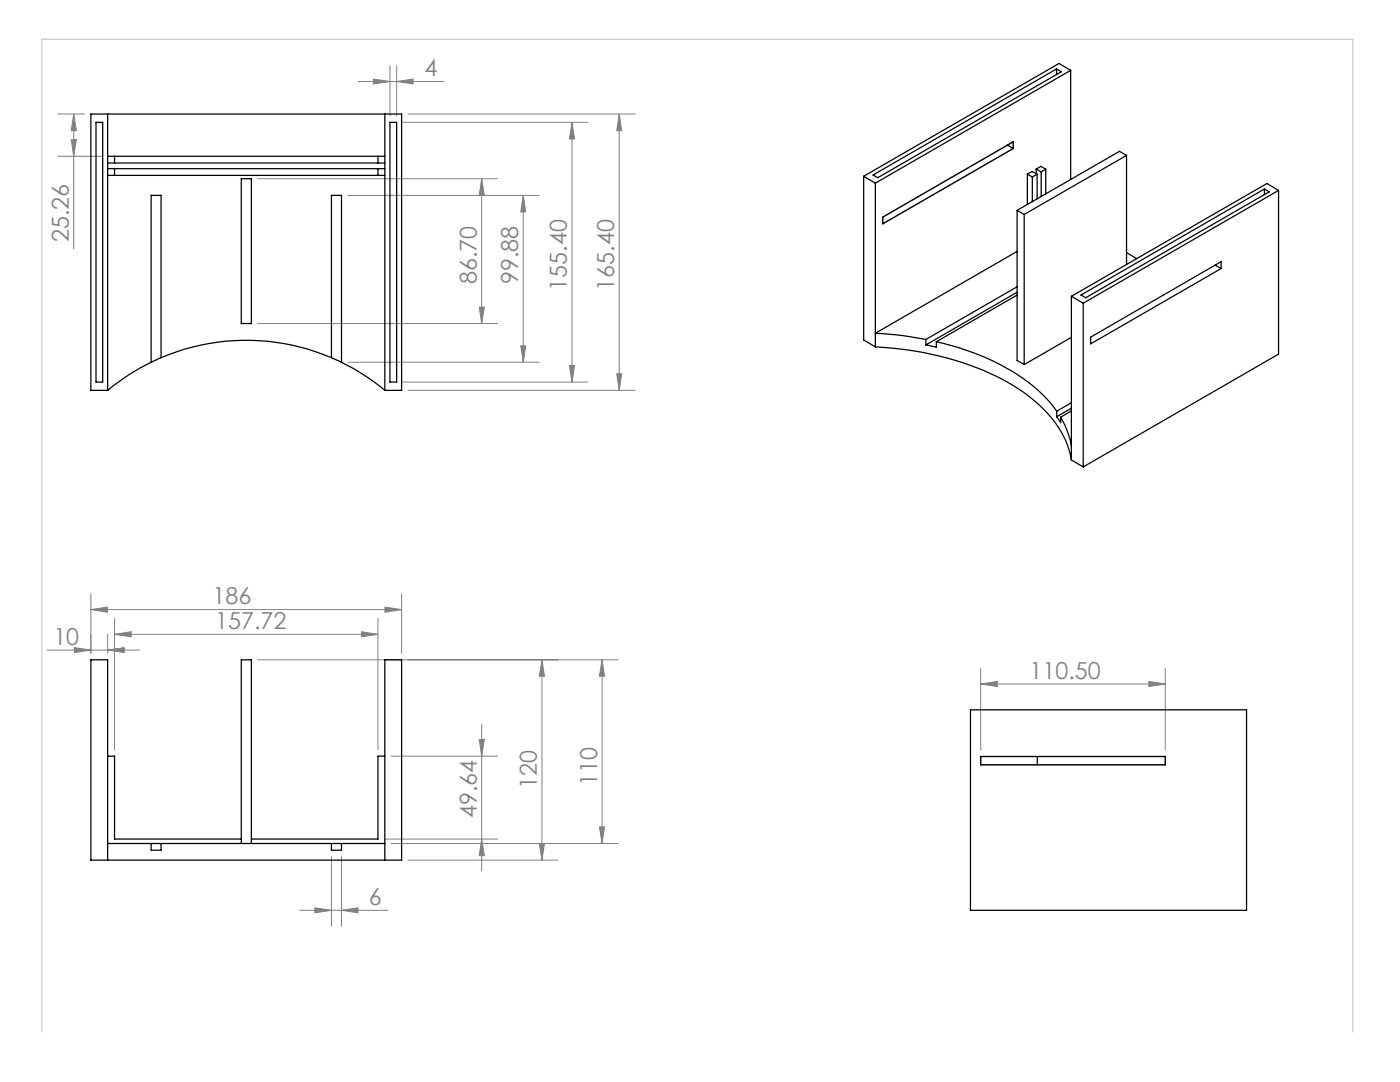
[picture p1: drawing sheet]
<svg xmlns="http://www.w3.org/2000/svg" width="279mm" height="216mm" viewBox="0 0 279 216" stroke-linecap="round" stroke-linejoin="round" font-family="sans-serif">
<g fill="none" stroke="#808080" stroke-width=".2">
<path d="M71.5 16.3h17M74.5 15.8l3.3 .5-3.3 .5zM77.8 13.1v10M79.2 16.3l3.2-.5v1zM79.2 13.1v10M11.5 22.8h5.4M11.5 31.2h8.7M14.2 27.9h1l-.5 3.3zM14.7 22.8v26.9M14.7 22.8l.5 3.3h-1zM51.4 35.7h47.9M69.4 39h38.2"/>
<path d="M80.4 24.4h36.9M81.4 22.8h45.4M96.1 35.7l.6 3.3h-1.1zM96.1 35.7v28.9M104.4 39l.5 3.3h-1zM104.4 39v33.3M114.2 24.4l.5 3.3h-1.1zM114.2 24.4v51.8M123.6 22.8l.5 3.3h-1zM123.6 22.8v55.1M51.4 64.6h47.9M69.4 72.3h38.2"/>
<path d="M80.4 76.2h36.9M81.4 77.9h45.4M95.6 61.3h1.1l-.6 3.3zM103.9 69h1l-.5 3.3zM113.6 72.9h1.1l-.5 3.3zM123.1 74.6h1l-.5 3.3zM18.1 118.5v11.9M80.2 118.5v11.9M9.3 129.7h18.5M14.9 129.2l3.2 .5-3.2 .5zM18.1 121.6l3.3-.5v1.1zM18.1 121.6h62.1"/>
<path d="M21.5 129.7l3.3-.5v1zM21.5 126.5v3.9M22.9 126.6l3.3-.6v1.1zM22.9 123.4v26.2M22.9 126.6h52.5M51.4 131.7h71.9M72.1 126l3.3 .6-3.3 .5zM75.4 123.4v26.2M76.8 121.1l3.4 .5-3.4 .6zM108.2 131.7l.5 3.2h-1.1zM108.2 131.7v39.9M120.2 131.7l.5 3.2h-1.1z"/>
<path d="M120.2 131.7v36.6M195.7 136.5l3.3-.5v1zM195.7 133.3v16.4M195.7 136.5h36.9M229.3 136l3.3 .5-3.3 .5zM232.6 133.3v16.4M78.1 150.9h21.2M95.6 147.6h1.1l-.6 3.3zM96.1 144.5v29.3M66.1 170.9v13.9M68.2 170.9v13.9M76.7 167.4h22.6"/>
<path d="M78.1 168.3h45.2M81.4 171.6h29.9M96.1 167.4l.6 3.3h-1.1zM107.6 168.3h1.1l-.5 3.3zM119.6 165h1.1l-.5 3.3zM59.8 181.6h17.6M62.8 181.2l3.3 .4-3.3 .5zM68.2 181.6l3.2-.4v.9z"/>
</g>
<path d="M8.4 206v-198.2h261.6v198.2" fill="none" stroke="#c0c0c0" stroke-width=".2"/>
<path d="M176.2 43.3l26-15v1.3l-26 15.1zM195.7 151h36.9v1.6h-36.9z" fill="none" stroke="#808080" stroke-width=".25"/>
<g fill="#808080">
<path d="M76.8 121.1l3.4 .5-3.4 .6zM18.1 121.6l3.3-.5v1.1zM68.2 181.6l3.2-.4v.9zM62.8 181.2l3.3 .4-3.3 .5zM79.2 16.3l3.2-.5v1zM74.5 15.8l3.3 .5-3.3 .5z"/>
<path d="M22.9 126.6l3.3-.6v1.1zM72.1 126l3.3 .6-3.3 .5zM14.9 129.2l3.2 .5-3.2 .5zM21.5 129.7l3.3-.5v1z"/>
<path d="M195.7 136.5l3.3-.5v1zM229.3 136l3.3 .5-3.3 .5z"/>
<path d="M103.9 69h1l-.5 3.3zM104.4 39l.5 3.3h-1zM123.1 74.6h1l-.5 3.3zM123.6 22.8l.5 3.3h-1z"/>
<path d="M95.6 61.3h1.1l-.6 3.3zM96.1 35.7l.6 3.3h-1.1zM113.6 72.9h1.1l-.5 3.3zM114.2 24.4l.5 3.3h-1.1z"/>
<path d="M108.2 131.7l.5 3.2h-1.1zM107.6 168.3h1.1l-.5 3.3zM95.6 147.6h1.1l-.6 3.3zM96.1 167.4l.6 3.3h-1.1zM120.2 131.7l.5 3.2h-1.1zM119.6 165h1.1l-.5 3.3zM14.7 22.8l.5 3.3h-1zM14.2 27.9h1l-.5 3.3z"/>
</g>
<g fill="none" stroke="#000" stroke-width=".25">
<path d="M210.9 13.8v1.1M213.7 14l-39 22.5M213.7 14v21.8M213.7 14l-2.4-1.3-38.9 22.5M19.2 24.4h1.3v51.8h-1.3zM21.5 22.8v55.1M21.5 32.5h55.3M21.5 31.2h55.3M21.5 35h55.3M21.5 33.7h55.3M22.9 31.2v1.3M22.9 33.7v1.3"/>
<path d="M48.2 35.7h2v28.9h-2zM75.4 31.2v1.3M75.4 33.7v1.3M76.8 22.8v55.1M77.8 24.4h1.4v51.8h-1.4zM172.4 35.2v32.6l2.3 1.4M172.4 35.2l2.3 1.3M174.2 34.9l36.7-21.1 .9 .5-36.6 21.2zM174.7 36.5v32.7M201 29l1.2 .6M205 34.7l1-.5 1 .5M205 34.7v6.1"/>
<path d="M205 34.7l1 .6M206 35.3v5M206.8 33.7l1-.5 .9 .6M206.8 33.7v1M206.8 33.7l1 .6M207 34.7l-1 .6M207 34.7v5M207.8 34.3v4.9M208.7 33.8l-.9 .5M208.7 33.8v4.9M224.8 31l-20.4 11.8M224.8 31v21.8"/>
<path d="M224.8 31l-1.4-.8-20.4 11.8M252.3 37.7v1.1M255.2 38v32.7l-39 22.5M255.2 38l-39 22.5M255.2 38l-2.4-1.4-39 22.5M176.2 43.3l26-15v1.3l-26 15.1zM203 50.2l-28.3 16.3a64.3 64.3 0 0 1 10.1 1.2M203 42v29.9l1.4 .8M203 58.9l-16.1 9.3M203 57.2l-18.2 10.5M203 42l1.4 .8M203 58.3l-18.2 10.5"/>
<path d="M204.4 42.8v29.9M213.8 59.1l2.4 1.4M213.8 59.1v32.7M215.7 58.9l36.6-21.2 1 .6-36.6 21.1zM224.8 50.4l2.1 1.2M242.5 52.9l1.2 .7M21.5 77.9h-3.4v-55.1h62.1v55.1h-3.4M30.2 72.3a42.1 42.1 0 0 0-8.7 5.6M32.1 71.4a43.5 43.5 0 0 1 34 0M32.1 71.4l-1.9 .9M32.1 71.4v-32.4h-1.9v33.3M66.1 71.4l2.1 .9"/>
<path d="M66.1 71.4v-32.4h2.1v33.3M68.2 72.3a43.2 43.2 0 0 1 8.6 5.6M174.7 69.2a60.7 60.7 0 0 1 26.6 7.2 26.4 26.4 0 0 1 11.4 11.6l.7 1.9 .4 1.9M184.8 67.7v1.1M186.9 68.2a44.7 44.7 0 0 1 21.1 10.4l1.5 1.7 1.4 1.8M186.9 68.2v1.1l-2.1-.5M213.8 67.3l-9.4 5.4M216.2 60.5v32.7M217.7 67.3l26-15.1v1.4l-26 15zM210.9 83.1l.8 1.2v-1M210.9 82.1v1M211.7 83.3a16.2 16.2 0 0 1 2.1 5.8"/>
<path d="M213.8 91.8l2.4 1.4M213.8 82l-2.1 1.3M213.8 80.4l-2.9 1.7M213.8 81.5l-2.9 1.6M18.1 131.7h3.4v39.9h-3.4zM76.8 131.7h3.4v39.9h-3.4zM21.5 150.9h1.4v16.5h25.3M76.8 150.9h-1.4v16.5h-25.2M193.7 141.6h55.1v40h-55.1zM195.7 151h36.9v1.6h-36.9zM207 151v1.6M21.5 168.3h8.7"/>
<path d="M21.5 171.6h55.3M30.2 168.3v1.4h1.9v-1.4M30.2 168.3h1.9M32.1 168.3h34M48.2 168.3v-36.6h2v36.6M66.1 168.3v1.4h2.1v-1.4M66.1 168.3h2.1M68.2 168.3h8.6"/>
</g>
<g font-size="4.7" fill="#808080">
<text x="84.7" y="15.2">4</text>
<text x="13.7" y="48.4" transform="rotate(-90 13.7 48.4)">25.26</text>
<text x="95.2" y="56.7" transform="rotate(-90 95.2 56.7)">86.70</text>
<text x="103.4" y="56.7" transform="rotate(-90 103.4 56.7)">99.88</text>
<text x="113.2" y="58" transform="rotate(-90 113.2 58)">155.40</text>
<text x="122.6" y="58" transform="rotate(-90 122.6 58)">165.40</text>
<text x="42.4" y="120.6">186</text>
<text x="43" y="125.5">157.72</text>
<text x="10.6" y="128.7">10</text>
<text x="205.5" y="135.4">110.50</text>
<text x="107.2" y="157.4" transform="rotate(-90 107.2 157.4)">120</text>
<text x="119.2" y="156.8" transform="rotate(-90 119.2 156.8)">110</text>
<text x="95.2" y="163.3" transform="rotate(-90 95.2 163.3)">49.64</text>
<text x="73.6" y="180.6">6</text>
</g>
</svg>
